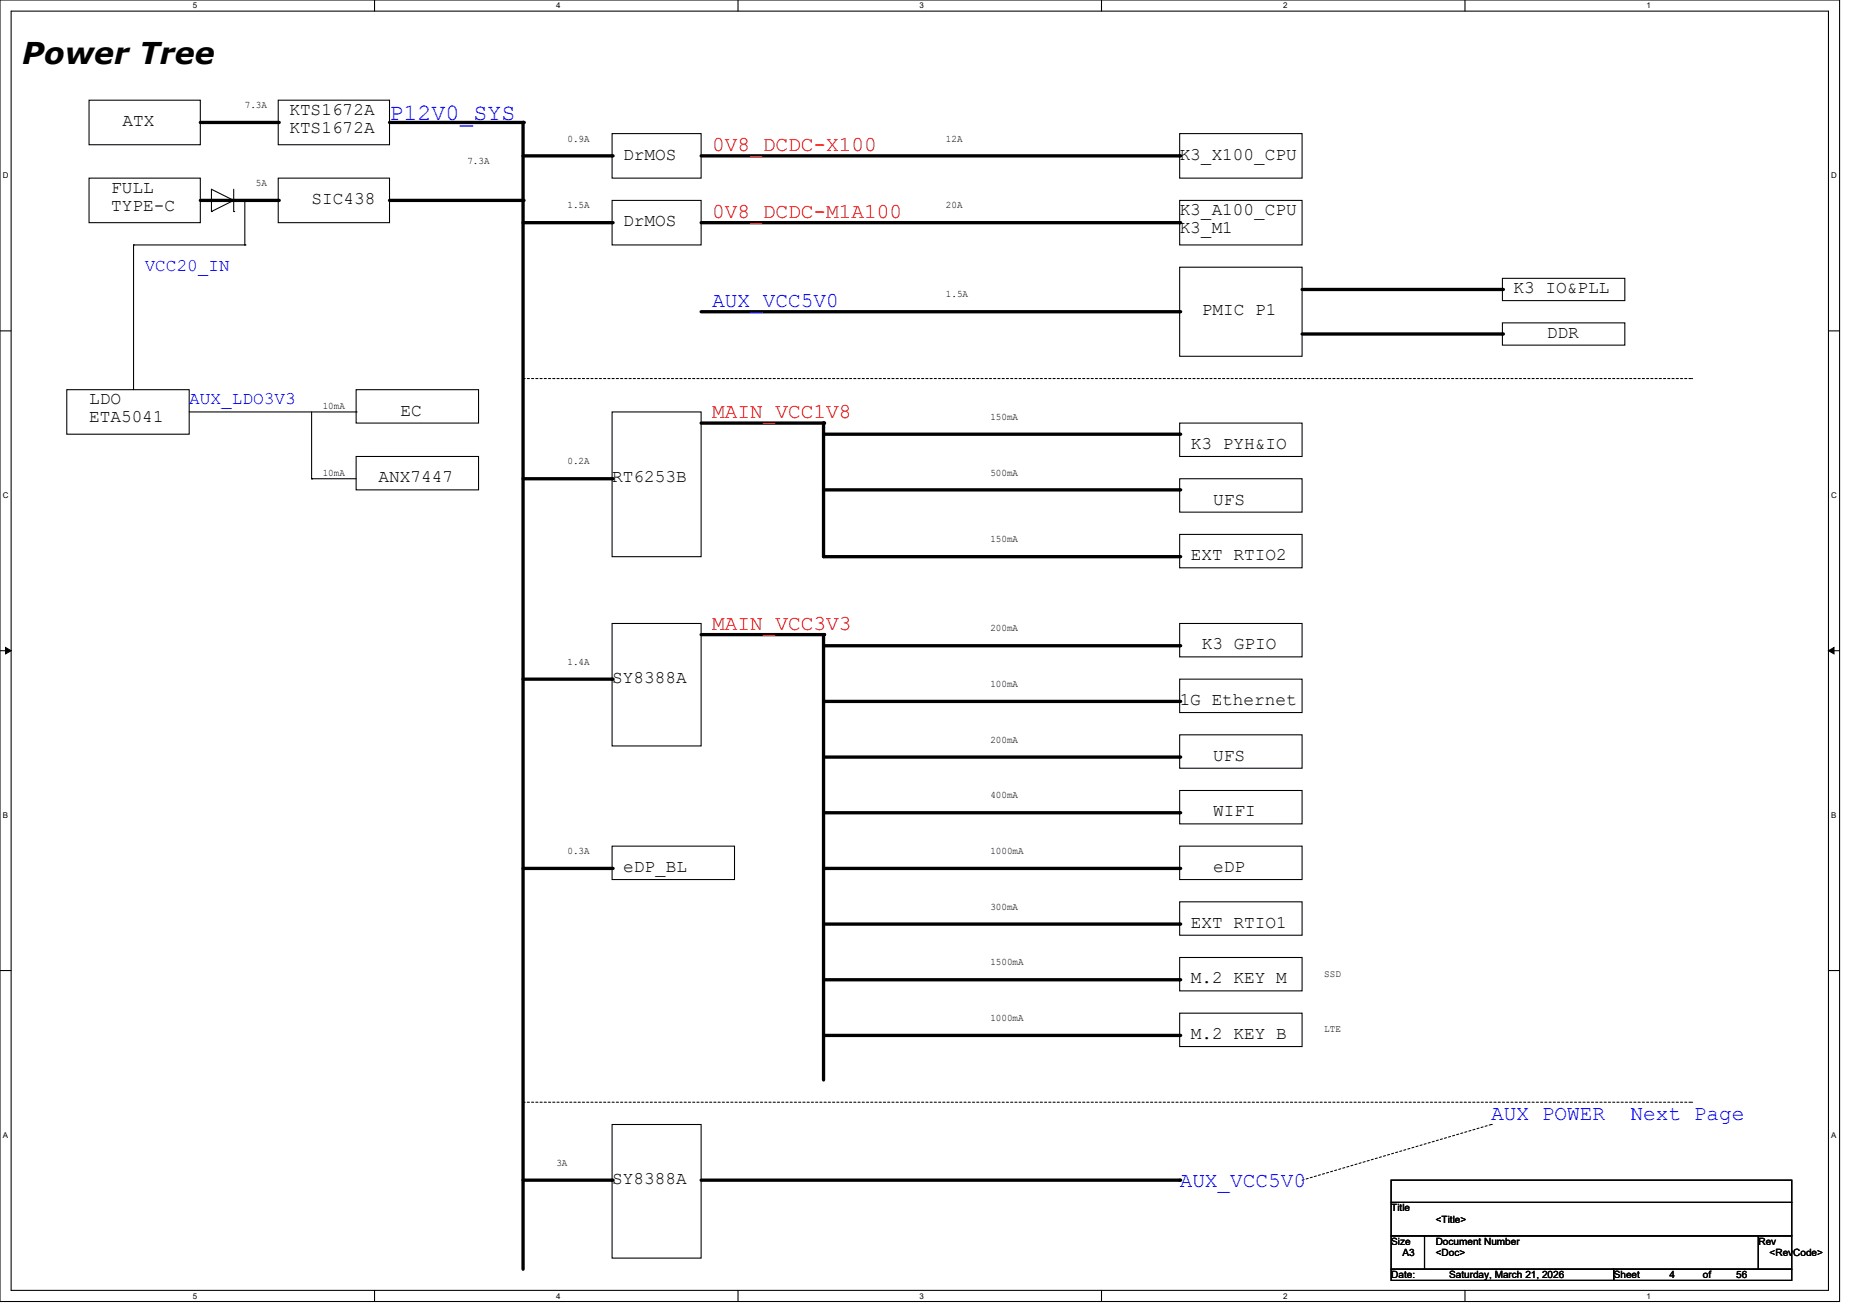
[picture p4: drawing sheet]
<svg xmlns="http://www.w3.org/2000/svg" width="297mm" height="210mm" viewBox="0 0 297 210" stroke-linecap="round" stroke-linejoin="round" font-family="sans-serif">
<path d="M0 0h293.9v207.8h-293.9zM1.8 1.8h290.3v204.3h-290.3z" fill="none" stroke="#000" stroke-width=".17"/>
<g fill="#fff">
<path d="M30.8 .2h.7v1.4h-.7z"/>
<path d="M30.8 206.2h.7v1.5h-.7z"/>
</g>
<path d="M59.8 0v1.8M59.8 206.1v1.7" fill="none" stroke="#000" stroke-width=".17"/>
<g fill="#fff">
<path d="M88.9 .2h.7v1.4h-.7z"/>
<path d="M88.9 206.2h.7v1.5h-.7z"/>
</g>
<path d="M117.9 0v1.8M117.9 206.1v1.7" fill="none" stroke="#000" stroke-width=".17"/>
<g fill="#fff">
<path d="M146.9 .2h.7v1.4h-.7z"/>
<path d="M146.9 206.2h.7v1.5h-.7z"/>
</g>
<path d="M176 0v1.8M176 206.1v1.7" fill="none" stroke="#000" stroke-width=".17"/>
<g fill="#fff">
<path d="M205 .2h.7v1.4h-.7z"/>
<path d="M205 206.2h.7v1.5h-.7z"/>
</g>
<path d="M234.1 0v1.8M234.1 206.1v1.7" fill="none" stroke="#000" stroke-width=".17"/>
<g fill="#fff">
<path d="M263.1 .2h.7v1.4h-.7z"/>
<path d="M263.1 206.2h.7v1.5h-.7z"/>
<path d="M.4 27.3h1v1.4h-1z"/>
<path d="M292.6 27.3h.9v1.4h-.9z"/>
<path d="M.4 78.4h1v1.4h-1z"/>
<path d="M292.6 78.4h.9v1.4h-.9z"/>
</g>
<path d="M0 52.8h1.8M292.1 52.8h1.8" fill="none" stroke="#000" stroke-width=".17"/>
<g fill="#fff">
<path d="M.4 129.4h.9v1.5h-.9z"/>
<path d="M292.6 129.4h.8v1.5h-.8z"/>
</g>
<path d="M0 103.9h1.8M292.1 103.9h1.8" fill="none" stroke="#000" stroke-width=".17"/>
<path d="M.9 103.4l.9 .5-.9 .5zM292.1 103.9l.9-.5v1z" fill="#000" stroke="#000" stroke-width=".16"/>
<g fill="#fff">
<path d="M.4 180.5h.9v1.4h-.9z"/>
<path d="M292.6 180.5h.8v1.4h-.8z"/>
</g>
<g fill="none" stroke="#000" stroke-width=".17">
<path d="M14.2 16h17.8v7.1h-17.8zM44.4 16h17.8v7.1h-17.8zM14.2 28.4h17.8v7.2h-17.8zM21.3 39.1h.1M21.3 39.1v23.1M21.3 39.1h17.8M33.8 33.8h.1M37.3 32h.1M37.3 33.8h.1M37.3 32l-3.5-1.8v3.6M37.3 32l-3.5 1.8M37.3 30.2v3.6"/>
<path d="M39.1 39.1h.1M39.1 32v7.1M44.4 28.4h17.8v7.2h-17.8zM97.8 32h14.2v7.1h-14.2zM97.8 21.3h14.2v7.1h-14.2zM188.5 21.3h19.5v7.1h-19.5zM188.5 32h19.5v7.1h-19.5zM188.5 42.7h19.5v14.2h-19.5zM240 44.4h19.6v3.6h-19.6zM240 51.6h19.6v3.5h-19.6zM10.7 62.2h19.5v7.1h-19.5zM30.2 65.8h26.7"/>
<path d="M49.8 76.5h.1M49.8 65.8v10.7M49.8 76.5h7.1M56.9 72.9h19.6v5.3h-19.6zM56.9 62.2h19.6v5.4h-19.6zM56.9 65.8h.1M97.8 65.8h14.2v23.1h-14.2zM188.5 67.6h19.5v5.3h-19.5zM188.5 76.5h19.5v5.3h-19.5zM97.8 99.6h14.2v19.5h-14.2zM188.5 99.6h19.5v5.3h-19.5zM188.5 85.3h19.5v5.4h-19.5z"/>
<path d="M188.5 108.5h19.5v5.3h-19.5zM188.5 117.3h19.5v5.4h-19.5zM97.8 135.1h19.5v5.4h-19.5zM188.5 126.2h19.5v5.4h-19.5zM188.5 135.1h19.5v5.4h-19.5zM0 155h1.8M188.5 144h19.5v5.4h-19.5zM188.5 152.9h19.5v5.3h-19.5zM292.1 155h1.8M97.8 179.6h14.2v21.3h-14.2zM188.5 161.8h19.5v5.3h-19.5zM222.2 188.5h64.1v3.5h-64.1z"/>
<path d="M222.2 192h64.1v5.4h-64.1zM222.2 197.4h5.4v5.3h-5.4zM227.6 197.4h53.3v5.3h-53.3zM280.9 197.4h5.4v5.3h-5.4zM222.2 202.7h35.6v1.8h-35.6zM257.8 202.7h28.5v1.8h-28.5z"/>
</g>
<g fill="none" stroke="#000" stroke-width=".53">
<path d="M32 19.6h12.4M62.2 19.6h21.4v183.1M32 32h12.4M62.2 32h21.4M83.6 24.9h14.2M83.6 35.6h14.2M112 24.9h76.5M112 35.6h76.5M112 49.8h76.5M208 46.2h32M208 53.3h32M83.6 76.5h14.2"/>
<path d="M112 67.6h19.6v21.3h56.9M131.6 69.3h56.9M131.6 78.2h56.9M83.6 108.5h14.2M112 101.3h19.6v71.2M131.6 103.1h56.9M131.6 112h56.9M83.6 138.7h14.2M131.6 120.9h56.9M131.6 129.8h56.9M131.6 138.7h56.9M131.6 147.6h56.9"/>
<path d="M131.6 156.5h56.9M131.6 165.4h56.9M83.6 188.5h14.2M112 188.5h76.5"/>
</g>
<g fill="#000">
<circle cx="44.4" cy="19.6" r=".26"/>
<circle cx="83.6" cy="19.6" r=".26"/>
<circle cx="44.4" cy="32" r=".26"/>
<circle cx="83.6" cy="32" r=".26"/>
<circle cx="97.8" cy="35.6" r=".26"/>
<circle cx="97.8" cy="24.9" r=".26"/>
<circle cx="188.5" cy="24.9" r=".26"/>
<circle cx="188.5" cy="35.6" r=".26"/>
<circle cx="188.5" cy="49.8" r=".26"/>
<circle cx="240" cy="46.2" r=".26"/>
<circle cx="240" cy="53.3" r=".26"/>
<circle cx="97.8" cy="76.5" r=".26"/>
<circle cx="131.6" cy="67.6" r=".26"/>
<circle cx="188.5" cy="78.2" r=".26"/>
<circle cx="188.5" cy="69.3" r=".26"/>
<circle cx="188.5" cy="88.9" r=".26"/>
<circle cx="97.8" cy="108.5" r=".26"/>
<circle cx="131.6" cy="101.3" r=".26"/>
<circle cx="188.5" cy="112" r=".26"/>
<circle cx="188.5" cy="103.1" r=".26"/>
<circle cx="97.8" cy="138.7" r=".26"/>
<circle cx="188.5" cy="138.7" r=".26"/>
<circle cx="188.5" cy="120.9" r=".26"/>
<circle cx="188.5" cy="129.8" r=".26"/>
<circle cx="188.5" cy="147.6" r=".26"/>
<circle cx="188.5" cy="156.5" r=".26"/>
<circle cx="188.5" cy="165.4" r=".26"/>
<circle cx="97.8" cy="188.5" r=".26"/>
<circle cx="188.5" cy="188.5" r=".26"/>
</g>
<path d="M83.6 60.5h186.7M270.3 60.5h.1M83.6 176h186.7M238.3 179.6h.1M270.3 176h.1M208 188.5l30.3-8.9" fill="none" stroke="#000" stroke-width=".17" stroke-dasharray=".3 .3"/>
<text font-size="4.8" x="3.6" y="10.2">Power Tree</text>
<text font-size="3.7" fill="#00f" x="62.2" y="19.1">P12V0_SYS</text>
<g font-size="3.4" fill="#f00">
<text x="113.8" y="24.2">0V8_DCDC-X100</text>
<text x="113.8" y="34.8">0V8_DCDC-M1A100</text>
<text x="113.8" y="66.8">MAIN_VCC1V8</text>
<text x="113.8" y="100.6">MAIN_VCC3V3</text>
</g>
<g font-size="3.4" fill="#00f">
<text x="113.8" y="49">AUX_VCC5V0</text>
<text x="238.3" y="178.8">AUX POWER</text>
<text x="260.5" y="178.8">Next Page</text>
<text x="188.5" y="189.5">AUX_VCC5V0</text>
</g>
<g font-size="2.8">
<text x="19.6" y="20.1">ATX</text>
<text x="46.2" y="18.4">KTS1672A</text>
<text x="46.2" y="21.2">KTS1672A</text>
<text x="99.6" y="25.5">DrMOS</text>
<text x="188.5" y="25.5">K3_X100_CPU</text>
<text x="17.8" y="30.8">FULL</text>
<text x="17.8" y="33.6">TYPE-C</text>
<text x="49.8" y="32.6">SIC438</text>
<text x="188.5" y="34.4">K3_A100_CPU</text>
<text x="99.6" y="36.1">DrMOS</text>
<text x="188.5" y="37.2">K3_M1</text>
<text x="241.8" y="46.8">K3 IO&amp;PLL</text>
<text x="192" y="50.4">PMIC P1</text>
<text x="247.1" y="53.9">DDR</text>
<text x="14.2" y="64.6">LDO</text>
<text x="14.2" y="67.4">ETA5041</text>
<text x="64" y="66.4">EC</text>
<text x="190.2" y="71.7">K3 PYH&amp;IO</text>
<text x="60.5" y="77">ANX7447</text>
<text x="97.8" y="77">RT6253B</text>
<text x="193.8" y="80.6">UFS</text>
<text x="190.2" y="89.5">EXT RTIO2</text>
<text x="192" y="103.7">K3 GPIO</text>
<text x="97.8" y="109">SY8388A</text>
<text x="188.5" y="112.6">1G Ethernet</text>
<text x="193.8" y="121.5">UFS</text>
<text x="193.8" y="130.4">WIFI</text>
<text x="99.6" y="139.3">eDP_BL</text>
<text x="193.8" y="139.3">eDP</text>
<text x="190.2" y="148.2">EXT RTIO1</text>
<text x="190.2" y="157">M.2 KEY M</text>
<text x="190.2" y="165.9">M.2 KEY B</text>
<text x="97.8" y="189.1">SY8388A</text>
</g>
<g font-size="2.8" fill="#00f">
<text x="23.1" y="43.3">VCC20_IN</text>
<text x="30.2" y="64.6">AUX_LDO3V3</text>
</g>
<g font-size="1.6">
<text x="39.1" y="17.3">7.3A</text>
<text x="90.7" y="22.6">0.9A</text>
<text x="151.1" y="22.6">12A</text>
<text x="40.9" y="29.7">5A</text>
<text x="74.7" y="26.2">7.3A</text>
<text x="90.7" y="33.3">1.5A</text>
<text x="151.1" y="33.3">20A</text>
<text x="151.1" y="47.5">1.5A</text>
<text x="51.6" y="65.3">10mA</text>
<text x="158.2" y="67.1">150mA</text>
<text x="51.6" y="75.9">10mA</text>
<text x="90.7" y="74.2">0.2A</text>
<text x="158.2" y="75.9">500mA</text>
<text x="158.2" y="86.6">150mA</text>
<text x="158.2" y="100.8">200mA</text>
<text x="90.7" y="106.2">1.4A</text>
<text x="158.2" y="109.7">100mA</text>
<text x="158.2" y="118.6">200mA</text>
<text x="158.2" y="127.5">400mA</text>
<text x="90.7" y="136.4">0.3A</text>
<text x="158.2" y="136.4">1000mA</text>
<text x="158.2" y="145.3">300mA</text>
<text x="158.2" y="154.2">1500mA</text>
<text x="211.6" y="156">SSD</text>
<text x="158.2" y="163.1">1000mA</text>
<text x="211.6" y="164.8">LTE</text>
<text x="88.9" y="186.2">3A</text>
<text x="222.3" y="193.5">Title</text>
<text x="229.4" y="195.2">&lt;Title&gt;</text>
<text x="222.3" y="198.8">Size</text>
<text x="224" y="200.6">A3</text>
<text x="229.4" y="198.8">Document Number</text>
<text x="229.4" y="200.6">&lt;Doc&gt;</text>
<text x="280.9" y="198.8">Rev</text>
<text x="282.7" y="200.6">&lt;RevCode&gt;</text>
<text x="222.3" y="204.1">Date:</text>
<text x="231.5" y="204.1">Saturday, March 21, 2026</text>
<text x="257.8" y="204.1">Sheet</text>
<text x="266.7" y="204.1">4</text>
<text x="272.1" y="204.1">of</text>
<text x="277.4" y="204.1">56</text>
</g>
<g font-size="1.3">
<text x="30.8" y="1.3">5</text>
<text x="88.9" y="1.3">4</text>
<text x="146.9" y="1.3">3</text>
<text x="205" y="1.3">2</text>
<text x="263.1" y="1.3">1</text>
<text x=".4" y="28.5">D</text>
<text x="292.5" y="28.5">D</text>
<text x=".4" y="79.5">C</text>
<text x="292.5" y="79.5">C</text>
<text x=".4" y="130.6">B</text>
<text x="292.5" y="130.6">B</text>
<text x=".4" y="181.7">A</text>
<text x="292.5" y="181.7">A</text>
<text x="30.8" y="207.4">5</text>
<text x="88.9" y="207.4">4</text>
<text x="146.9" y="207.4">3</text>
<text x="205" y="207.4">2</text>
<text x="263.1" y="207.4">1</text>
</g>
</svg>
